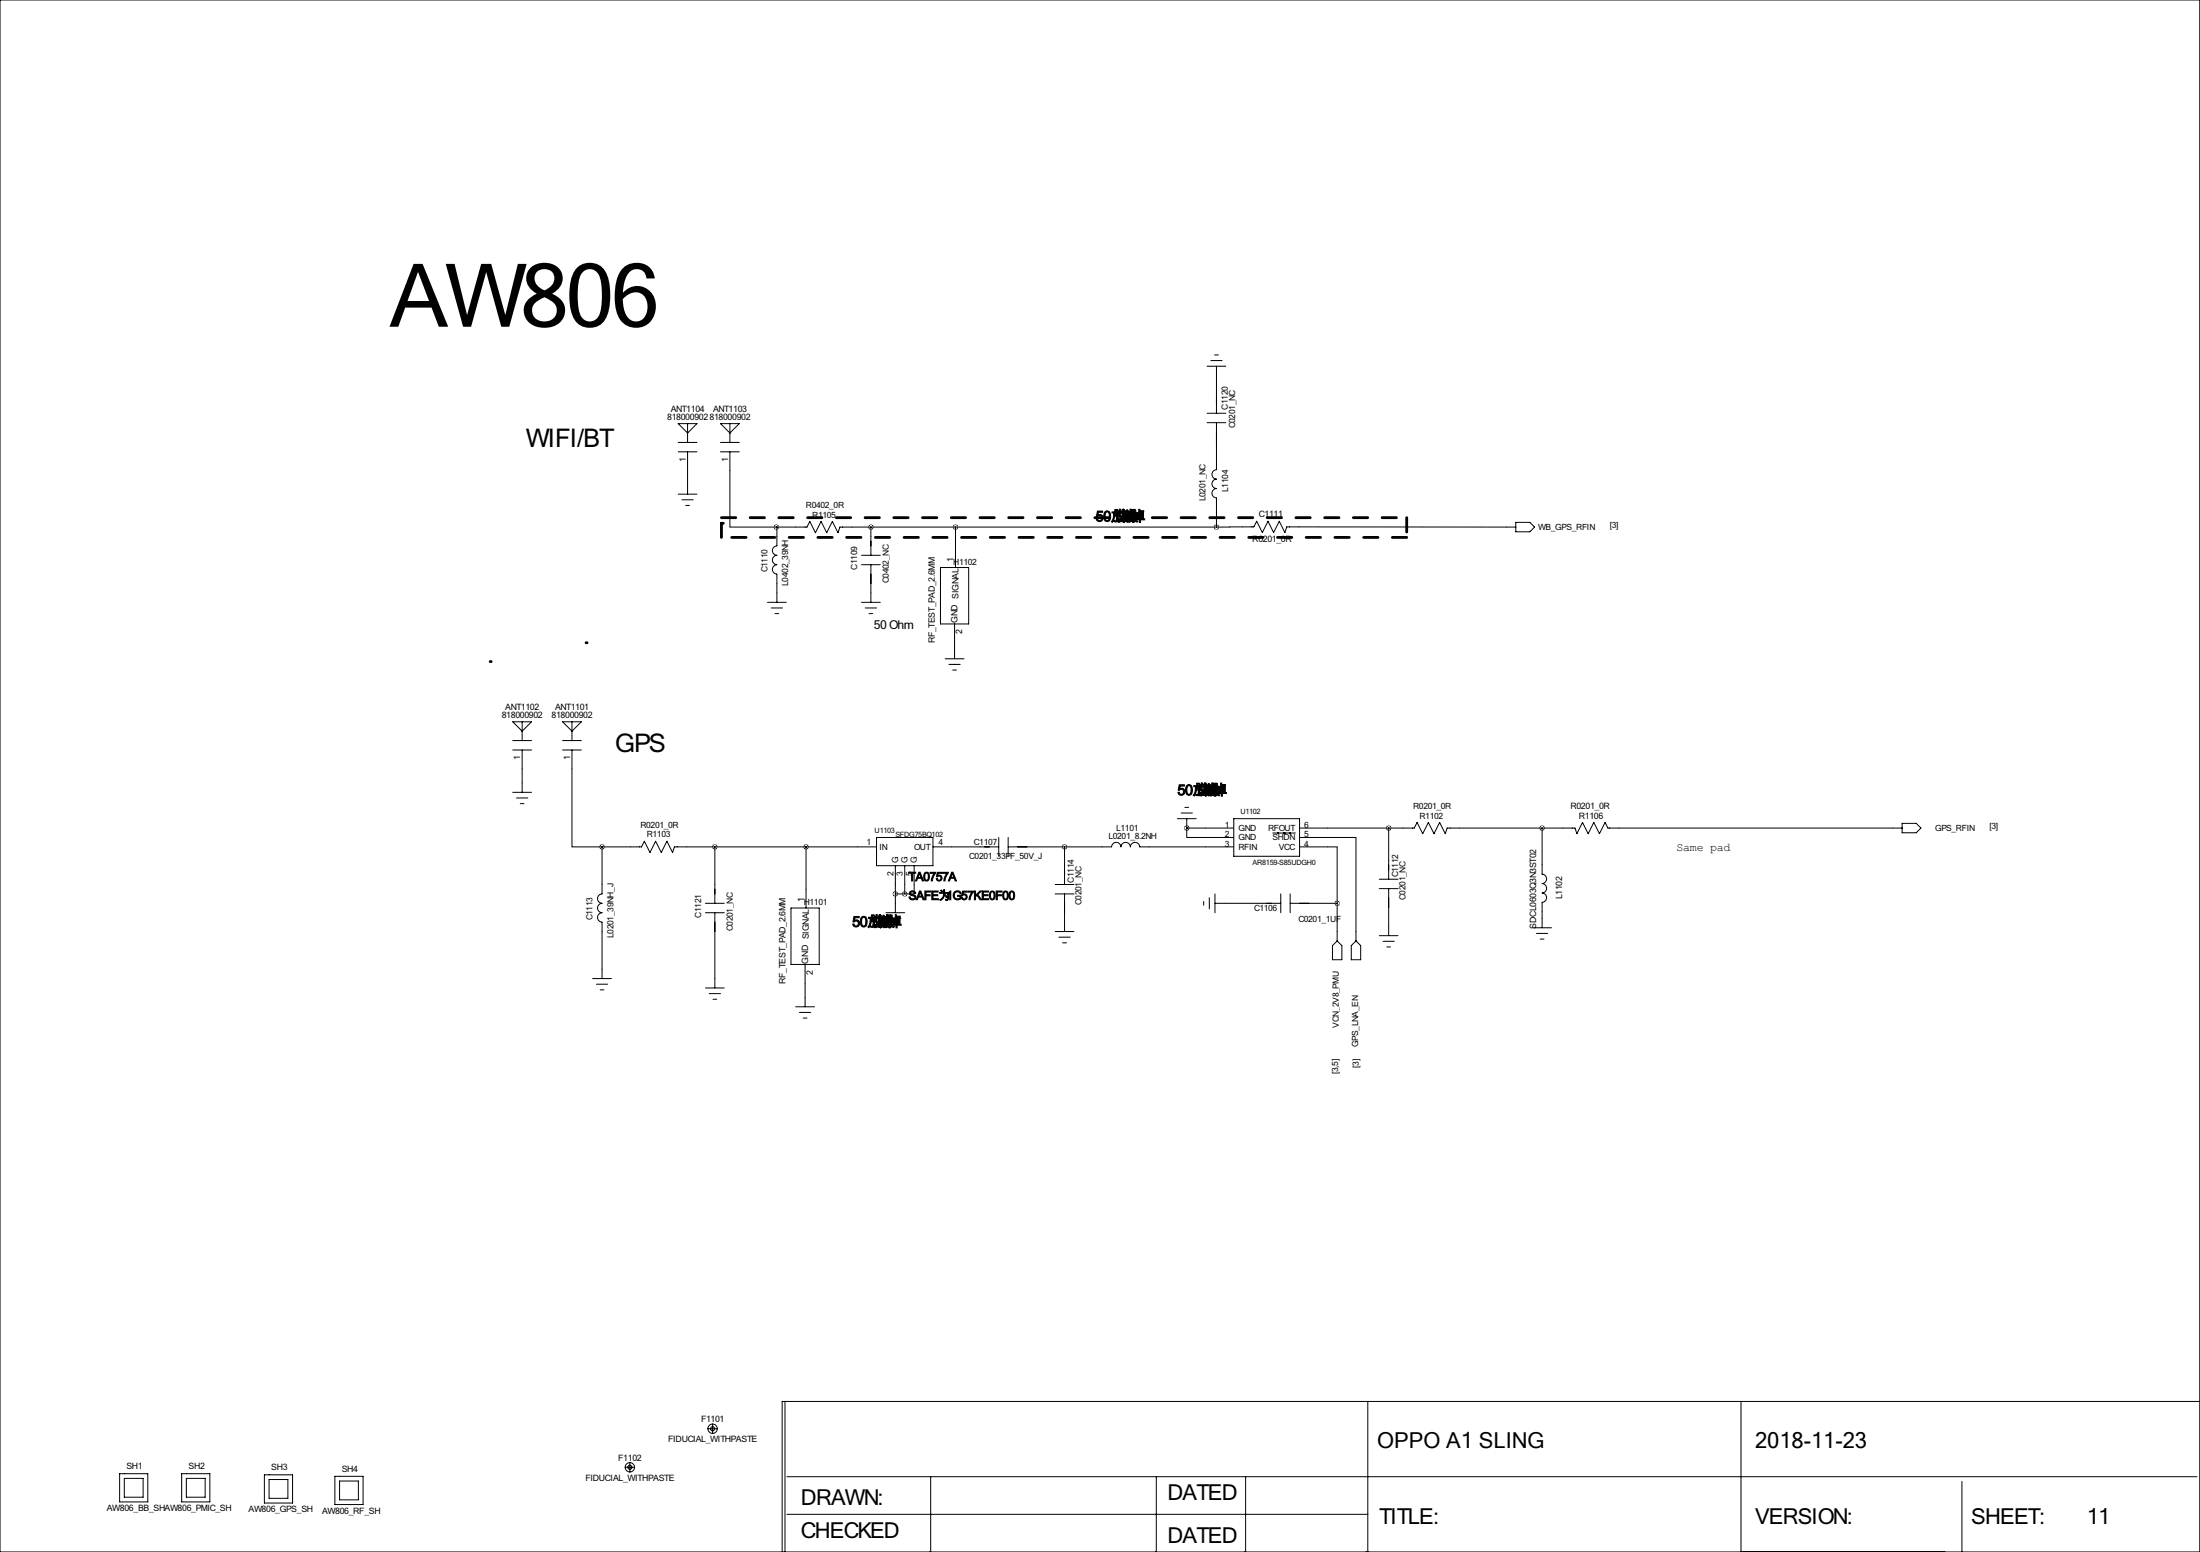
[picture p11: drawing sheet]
<svg xmlns="http://www.w3.org/2000/svg" width="594mm" height="419mm" viewBox="0 0 594 419" stroke-linecap="round" stroke-linejoin="round" font-family="sans-serif">
<g fill="none" stroke="#000" stroke-width=".27">
<path d="M0 0h594.4v419.1h-594.4zM326.1 98.9h5.1M327.2 97.4h3M328.2 95.9h1M328.7 98.9v12.7M183.2 114.4h5.1l-2.5 2.5zM183.2 119.5h5.1M185.8 114.4v5.1M194.7 114.4h5.1l-2.6 2.5zM194.7 119.5h5.1M197.2 114.4v5.1M326.1 111.6h5.1"/>
<path d="M326.1 114.1h5.1M328.7 114.1v12.7a1.27 1.27 0 0 0-1.2 1.3 1.27 1.27 0 0 0 1.2 1.3 1.27 1.27 0 0 0-1.2 1.2 1.27 1.27 0 0 0 1.2 1.3 1.27 1.27 0 0 0-1.2 1.3 1.27 1.27 0 0 0 1.2 1.3v7.8M183.2 122h5.1M183.2 133.4h5.1M184.3 135h3M185.3 136.5h1M185.8 122v11.4M194.7 122h5.1M197.2 122v20.3h12.6M209.8 142.3h.1v5.1a1.27 1.27 0 0 0-1.2 1.3 1.27 1.27 0 0 0 1.2 1.2M209.8 142.3h8.2l.8-1.5 1.5 3.1 1.6-3.1 1.5 3.1 1.5-3.1 1.5 3.1 .5-1.6h101.8M209.9 152.5a1.27 1.27 0 0 0-1.2 1.3 1.27 1.27 0 0 0 1.2 1.2"/>
<path d="M209.9 150a1.27 1.27 0 0 0-1.2 1.2 1.27 1.27 0 0 0 1.2 1.3M209.9 155v7.7M232.8 150h5.1M232.8 152.5h5.1M235.3 142.3v7.7M235.3 152.5v10.2M254.1 153.3h7.6v15.2h-7.6zM258.2 142.3v11M328.7 142.3h10.1l.8-1.5 1.5 3 1.5-3 1.5 3 1.5-3 1.6 3 .5-1.5h61.9M409.6 141.1h3.8l1.2 1.2-1.2 1.3h-3.8zM207.4 162.7h5.1M208.4 164.2h3"/>
<path d="M209.4 165.7h1M232.8 162.7h5.1M233.8 164.2h3M234.8 165.7h1M255.4 177.9h5.1M256.4 179.4h3M257.9 168.5v9.4M138.5 194.9h5.1l-2.5 2.5zM138.5 200h5.1M141.1 194.9v5.1M152 194.9h5.1l-2.6 2.5zM152 200h5.1"/>
<path d="M154.5 194.9v5.1M257.4 180.9h1M138.5 202.5h5.1M138.5 214h5.1M139.6 215.5h3M140.6 217h1M141.1 202.5v11.5M152 202.5h5.1M154.5 202.5v26.2h8.2M319.1 219.5h3.1M320.1 218h1.1M162.7 228.7v12.7a1.27 1.27 0 0 0-1.2 1.3 1.27 1.27 0 0 0 1.2 1.2 1.27 1.27 0 0 0-1.2 1.3 1.27 1.27 0 0 0 1.2 1.3 1.27 1.27 0 0 0-1.2 1.2 1.27 1.27 0 0 0 1.2 1.3v15.3"/>
<path d="M162.7 228.7h10.6l.8-1.5 1.5 3 1.5-3 1.6 3 1.5-3 1.5 3 .5-1.5h54.6M193.2 228.7v15.2M217.8 228.7v16.5M236.8 226.2h15.3v7.6h-15.3zM241.9 233.8v12.7M244.5 233.8v7.6M247 233.8v7.6h-5.1M252.1 228.7h17.8M269.9 226.2v5M272.4 228.7h27.9M272.4 226.2v5M285.1 238.9h5.1"/>
<path d="M287.6 228.7v10.2M300.3 228.7a1.27 1.27 0 0 1 1.3-1.2 1.27 1.27 0 0 1 1.3 1.2M302.9 228.7a1.27 1.27 0 0 1 1.3-1.2 1.27 1.27 0 0 1 1.2 1.2M305.4 228.7a1.27 1.27 0 0 1 1.3-1.2 1.27 1.27 0 0 1 1.3 1.2h25.4M318.1 221.1h5.1M320.7 223.6v2.6h12.7M320.7 223.6h.1M320.7 223.6h12.7M320.7 221.1v2.5M333.4 221.1h17.7v10.1h-17.7zM343.8 224.9h6.3M351.1 226.2h15.3v27.9"/>
<path d="M351.1 228.7h10.2v15.2M351.1 223.6h31l.8-1.5 1.5 3 1.5-3 1.6 3 1.5-3 1.5 3 .5-1.5h34.6l.5 1.5 1.5-3 1.5 3 1.5-3 1.6 3 1.5-3 .7 1.5h79.5M372.7 237.4h5.1M372.7 240h5.1M375.2 223.6v13.8M375.2 240v12.7M416.7 223.6v12.5M416.7 236.1a1.27 1.27 0 0 1 1.2 1.2 1.27 1.27 0 0 1-1.2 1.3M416.7 238.6a1.27 1.27 0 0 1 1.2 1.3 1.27 1.27 0 0 1-1.2 1.2M513.9 222.3h3.9l1.2 1.3-1.2 1.3h-3.9zM190.6 243.9h5.1M190.6 246.5h5.1"/>
<path d="M193.2 246.5v20.3M213.7 245.2h7.6v15.2h-7.6zM239.4 246.5h5.1M240.4 248h3M241.4 249.5h1M285.1 241.4h5.1M285.1 251.6h5.1M286.1 253.1h3.1M287.1 254.6h1M287.6 241.4v10.2M325.2 243.4v1M326.8 242.4v3.1"/>
<path d="M328.3 243.9h17.8M328.3 241.4v5.1M346.1 241.4v5.1M348.6 243.9h12.7M348.6 241.4v5.1M360 255.4l1.3-1.3 1.3 1.3v3.8h-2.6zM361.3 243.9v10.2M365.1 255.4l1.3-1.3 1.2 1.3v3.8h-2.5zM372.7 252.7h5.1M373.7 254.2h3M374.7 255.7h1M414.1 250.5h5.1"/>
<path d="M415.1 252.1h3.1M416.2 253.6h1M416.7 241.1a1.27 1.27 0 0 1 1.2 1.3 1.27 1.27 0 0 1-1.2 1.3v6.8M160.1 264.3h5.1M161.1 265.8h3.1M162.2 267.3h1M190.6 266.8h5.1M191.6 268.3h3.1M192.6 269.8h1.1M215 271.9h5.1M216 273.4h3.1M217 274.9h1"/>
<path d="M217.5 260.4v11.5M212.1 378.4v40.7M369.6 378.4v40.7M470.4 378.4v40.7M594.4 378.4h-383.1v40.7M32.3 398h7.6v7.6h-7.6zM33.6 399.2h5.1v5.1h-5.1zM49.1 398h7.6v7.6h-7.6zM50.4 399.2h5v5.1h-5zM71.4 398.3h7.7v7.6h-7.7zM72.7 399.5h5.1v5.1h-5.1zM90.5 398.7h7.6v7.6h-7.6z"/>
<path d="M91.8 399.9h5v5.1h-5zM168.9 396.2h2.6M170.2 395v2.5M191.3 385.8h2.5M192.5 384.5v2.6M212.6 398.8h381M251.5 398.8v20.3M312.4 398.8v20.3M336.6 398.8v20.3M212.6 408.9h157M530.1 400v19.1"/>
<circle cx="170.2" cy="396.2" r="1.27"/>
<circle cx="170.2" cy="396.2" r=".56"/>
<circle cx="192.5" cy="385.8" r="1.27"/>
<circle cx="192.5" cy="385.8" r=".56"/>
</g>
<path d="M194.9 139.8h185.2M380.1 139.8v5.3M194.9 145.1v-3.8M194.9 141.3h.5M380.1 145.1h-185.2M132.4 178.7h.1M158.4 173.6h.1" fill="none" stroke="#000" stroke-width=".76" stroke-dasharray="3.9 3.9"/>
<path d="M375.2 223.6a.05 .05 0 0 0 .1 0 .05 .05 0 0 0-.1 0zM209.7 142.3a.05 .05 0 0 0 .1 0 .05 .05 0 0 0-.1 0zM287.6 228.7a.05 .05 0 0 0 .1 0 .05 .05 0 0 0-.1 0zM193.1 228.7a.05 .05 0 0 0 .1 0 .05 .05 0 0 0-.1 0zM162.6 228.7a.05 .05 0 0 0 .1 0 .05 .05 0 0 0-.1 0zM320.6 223.6a.05 .05 0 0 0 .1 0 .05 .05 0 0 0-.1 0zM241.9 241.4a.05 .05 0 0 0 .1 0 .05 .05 0 0 0-.1 0zM244.4 241.4a.05 .05 0 0 0 .1 0 .05 .05 0 0 0-.1 0zM235.3 142.3a.05 .05 0 0 0 .1 0 .05 .05 0 0 0-.1 0zM328.6 142.3a.05 .05 0 0 0 .1 0 .05 .05 0 0 0-.1 0zM258.1 142.3a.05 .05 0 0 0 .1 0 .05 .05 0 0 0-.1 0zM217.7 228.7a.05 .05 0 0 0 .1 0 .05 .05 0 0 0-.1 0zM416.6 223.6a.05 .05 0 0 0 .1 0 .05 .05 0 0 0-.1 0z" fill="#000" stroke="#000" stroke-width="1.3"/>
<text font-size="23.7" x="105.3" y="88.2">AW806</text>
<g font-size="6.9">
<text x="142.1" y="120.7">WIFI/BT</text>
<text x="166.2" y="203">GPS</text>
</g>
<g font-size="5.9">
<text x="372.1" y="391.1">OPPO A1 SLING</text>
<text x="474.2" y="391.1">2018-11-23</text>
<text x="216.4" y="406.4">DRAWN:</text>
<text x="315.5" y="405.1">DATED</text>
<text x="372.6" y="411.5">TITLE:</text>
<text x="474.2" y="411.5">VERSION:</text>
<text x="532.6" y="411.5">SHEET:</text>
<text x="563.9" y="411.5">11</text>
<text x="216.4" y="415.3">CHECKED</text>
<text x="315.5" y="416.5">DATED</text>
</g>
<g font-size="4">
<text x="296" y="140.8">50Åè</text>
<text x="301" y="140.8">·¿</text>
<text x="301.9" y="140.8">×Ï</text>
<text x="318.1" y="214.7">50Åè</text>
<text x="323.1" y="214.7">·¿</text>
<text x="324" y="214.7">×Ï</text>
<text x="230.2" y="250.3">50Åè</text>
<text x="235.2" y="250.3">·¿</text>
<text x="236.1" y="250.3">×Ï</text>
</g>
<g font-size="3.3">
<text x="236.1" y="169.8">50 Ohm</text>
<text x="245.5" y="237.9">TA0757A</text>
<text x="245.5" y="243">SAFEB1G57KE0F00</text>
</g>
<text font-size="3.2" x="453" y="229.7">Same pad</text>
<g font-size="2.4">
<text x="180.3" y="113.4">818000902818000902</text>
<text x="181.2" y="111.3">ANT1104</text>
<text x="192.7" y="111.3">ANT1103</text>
<text x="185.3" y="124.8" transform="rotate(-90 185.3 124.8)">1</text>
<text x="196.7" y="124.8" transform="rotate(-90 196.7 124.8)">1</text>
<text x="340.2" y="139.7">C1111</text>
<text x="338.4" y="146.2">R0201_0R</text>
<text x="257.7" y="151.7" transform="rotate(-90 257.7 151.7)">1</text>
<text x="252.6" y="173.7" transform="rotate(-90 252.6 173.7)">RF_TEST_PAD_2.6MM</text>
<text x="258.7" y="168.2" transform="rotate(-90 258.7 168.2)">GND SIGNAL</text>
<text x="260" y="171.2" transform="rotate(-90 260 171.2)">2</text>
<text x="136.5" y="191.9">ANT1102</text>
<text x="150" y="191.9">ANT1101</text>
<text x="135.6" y="194">818000902</text>
<text x="149" y="194">818000902</text>
<text x="140.6" y="205.3" transform="rotate(-90 140.6 205.3)">1</text>
<text x="154" y="205.3" transform="rotate(-90 154 205.3)">1</text>
<text x="424.3" y="218.5">R0201_0R</text>
<text x="426.6" y="221.1">R1106</text>
<text x="217.3" y="243.7" transform="rotate(-90 217.3 243.7)">1</text>
<text x="422.1" y="242.8" transform="rotate(-90 422.1 242.8)">L1102</text>
<text x="415" y="250.8" transform="rotate(-90 415 250.8)">SDCL0603Q3N3ST02</text>
<text x="218.3" y="260.2" transform="rotate(-90 218.3 260.2)">GND SIGNAL</text>
<text x="219.6" y="263.2" transform="rotate(-90 219.6 263.2)">2</text>
<text x="212.2" y="265.6" transform="rotate(-90 212.2 265.6)">RF_TEST_PAD_2.6MM</text>
<text x="189.4" y="384">F1101</text>
<text x="180.5" y="389.5">FIDUCIAL_WITHPASTE</text>
<text x="167.1" y="394.4">F1102</text>
<text x="34.2" y="396.8">SH1</text>
<text x="50.9" y="396.8">SH2</text>
<text x="73.3" y="397.1">SH3</text>
<text x="92.3" y="397.5">SH4</text>
<text x="158.2" y="399.9">FIDUCIAL_WITHPASTE</text>
<text x="28.9" y="408">AW806_BB_SHAW806_PMIC_SH</text>
<text x="67.2" y="408.3">AW806_GPS_SH</text>
<text x="87" y="408.7">AW806_RF_SH</text>
</g>
<g font-size="2.3">
<text x="331.7" y="110.6" transform="rotate(-90 331.7 110.6)">C1120</text>
<text x="333.8" y="115.7" transform="rotate(-90 333.8 115.7)">C0201_NC</text>
<text x="217.7" y="137.3">R0402_0R</text>
<text x="325.7" y="135.4" transform="rotate(-90 325.7 135.4)">L0201_NC</text>
<text x="331.8" y="132.9" transform="rotate(-90 331.8 132.9)">L1104</text>
<text x="219.5" y="139.8">R1105</text>
<text x="415.6" y="143.1">WB_GPS_RFIN</text>
<text x="435" y="142.6">[3]</text>
<text x="207.4" y="154.6" transform="rotate(-90 207.4 154.6)">C1110</text>
<text x="231.6" y="153.8" transform="rotate(-90 231.6 153.8)">C1109</text>
<text x="257.5" y="152.5">H1102</text>
<text x="213" y="158.2" transform="rotate(-90 213 158.2)">L0402_39NH</text>
<text x="240.2" y="157.5" transform="rotate(-90 240.2 157.5)">C0402_NC</text>
<text x="381.8" y="218.5">R0201_0R</text>
<text x="383.5" y="221.1">R1102</text>
<text x="173" y="223.6">R0201_0R</text>
<text x="174.7" y="226.1">R1103</text>
<text x="299.5" y="226.6">L0201_8.2NH</text>
<text x="301.6" y="224.5">L1101</text>
<text x="330.9" y="223.6">1</text>
<text x="330.9" y="226.1">2</text>
<text x="334.6" y="224.4">GND</text>
<text x="334.6" y="226.9">GND</text>
<text x="342.6" y="224.4">RFOUT</text>
<text x="343.8" y="226.9">SHDN</text>
<text x="352.4" y="226.1">5</text>
<text x="352.4" y="223.6">6</text>
<text x="522.8" y="224.4">GPS_RFIN</text>
<text x="537.6" y="223.9">[3]</text>
<text x="234.1" y="228.2">1</text>
<text x="237.6" y="229.5">IN</text>
<text x="242.7" y="233" transform="rotate(-90 242.7 233)">G</text>
<text x="245.2" y="233" transform="rotate(-90 245.2 233)">G</text>
<text x="247" y="229.5">OUT</text>
<text x="247.8" y="233" transform="rotate(-90 247.8 233)">G</text>
<text x="253.6" y="228.2">4</text>
<text x="261.9" y="232.1">C0201_33PF_50V_J</text>
<text x="263.2" y="228.2">C1107</text>
<text x="330.9" y="228.7">3</text>
<text x="334.6" y="229.5">RFIN</text>
<text x="345.5" y="229.5">VCC</text>
<text x="352.4" y="228.7">4</text>
<text x="241.4" y="236.5" transform="rotate(-90 241.4 236.5)">2</text>
<text x="243.9" y="236.5" transform="rotate(-90 243.9 236.5)">3</text>
<text x="246.5" y="236.5" transform="rotate(-90 246.5 236.5)">5</text>
<text x="290.2" y="238.3" transform="rotate(-90 290.2 238.3)">C1114</text>
<text x="377.8" y="236.9" transform="rotate(-90 377.8 236.9)">C1112</text>
<text x="217.2" y="244.4">H1101</text>
<text x="292.2" y="244.4" transform="rotate(-90 292.2 244.4)">C0201_NC</text>
<text x="338.8" y="246">C1106</text>
<text x="379.8" y="243" transform="rotate(-90 379.8 243)">C0201_NC</text>
<text x="160.1" y="248.6" transform="rotate(-90 160.1 248.6)">C1113</text>
<text x="189.4" y="247.8" transform="rotate(-90 189.4 247.8)">C1121</text>
<text x="198" y="251.4" transform="rotate(-90 198 251.4)">C0201_NC</text>
<text x="350.8" y="249">C0201_1UF</text>
<text x="165.7" y="253.3" transform="rotate(-90 165.7 253.3)">L0201_39NH_J</text>
<text x="361.7" y="277.5" transform="rotate(-90 361.7 277.5)">VCN_2V8_PMU</text>
<text x="366.9" y="282.8" transform="rotate(-90 366.9 282.8)">GPS_LNA_EN</text>
<text x="361.6" y="290" transform="rotate(-90 361.6 290)">[3,5]</text>
<text x="367.1" y="288.3" transform="rotate(-90 367.1 288.3)">[3]</text>
</g>
<g font-size="2">
<text x="335.1" y="219.8">U1102</text>
<text x="236.3" y="224.9">U1103</text>
<text x="241.9" y="225.9">SFDG75BQ102</text>
<text x="338.4" y="233.5">AR8159-S85UDGH0</text>
</g>
</svg>
